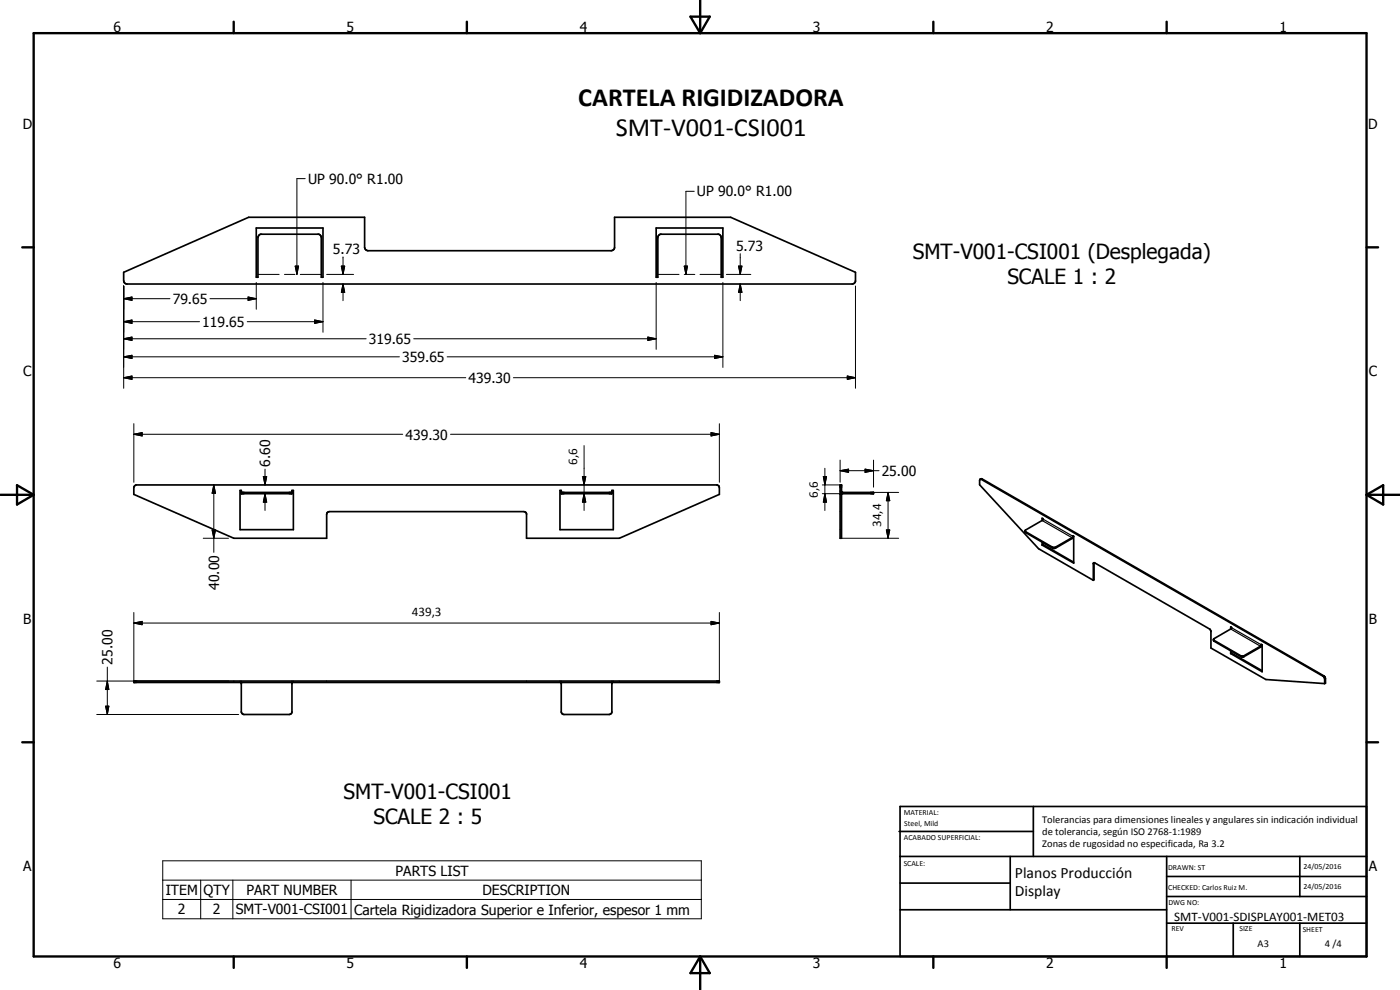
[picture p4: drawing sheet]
<svg xmlns="http://www.w3.org/2000/svg" width="420mm" height="297mm" viewBox="0 0 420 297" stroke-linecap="round" stroke-linejoin="round" font-family="sans-serif">
<g fill="none" stroke="#000" stroke-width=".51">
<path d="M76.9 68.4h20v14.8h-.5v-12.2l-.7-.7h-17.5l-.4 .2-.4 .8v11.9h-.5zM196.9 68.4h20v14.8h-.5v-11.9l-.2-.6-.5-.4h-17.5l-.4 .2-.4 .5v12.2h-.5zM37.1 81.7l37.5-16.5h34.8v9l.3 .6 .7 .4h73l.8-.4 .2-.4v-9.2h34.9l37.4 16.5v2.8l-.3 .5-.6 .2h-217.7l-.6-.2-.3-.4zM40.4 145.8l.6-.3h174.1l.7 .4 .1 2.4-30 13.2h-27.9v-7.4l-.8-.6h-58.4l-.6 .3-.2 .5v7.2h-27.8l-30-13.2v-2zM72 147.2h.4v.9h15.2v-.9h.4v11.7h-16zM72.4 147.7h15.2M168.1 147.2h.3v.9h15.2v-.9h.5v11.7h-16zM168.4 147.7h15.2M252.1 145.5h.4v16h-.4zM252.1 148.3h.4M252.5 147.5l.3 .2h9.4v.4l-9.7-.1M294.2 143.8l-.2 1.7 17.7 19.1 16.4 9.5"/>
<path d="M294.2 143.8l.5-.1 102.6 59.1 .5 .8v1.4l-.3 .1M294.2 143.8l102.9 59.1 .4 .7v1.5M307.6 159.3l8.7 5 5.4-3 .3-.5 .2 .1v8.1l-9.5-5.5M307.6 159.3l.1 .5 8.4 4.7h.7l4.9-2.9 .5-.7M312.7 155.5l.3 .1-.3 .6zM312.7 156.2l-5.1 3.1M312.7 162.7v.8M313 162.8v.6M313 163.4l-.3 .1M313 163.4l9.2 5.3M328.1 174.1v-5.1l.2-.2 34.8 20 .3 .6v5l16.5 9.5 17.6 1.2M328.4 168.8l-.1 5.1-.2 .2"/>
<path d="M364.2 191.9l8.5 4.9h.6l5.1-3 .1-.5 .3 .2v8l-9.5-5.4M364.2 191.9l.2 .5 8.5 4.7 5.4-2.9 .4-.7M369.3 188.1l.3 .1-.3 .5zM369.3 195.2v.9M369.3 188.7l-5.1 3.2M369.6 195.4v.6M369.6 196l-.3 .1M369.6 196l9.2 5.3M40.2 204.3h175.7v.5h-175.7zM72.4 204.8v8.8l.3 .5 .5 .3 14-.2 .4-.6v-8.8M168.4 204.8v8.8l.3 .5 .5 .3h13.6l.6-.3 .2-.5v-8.8M269.8 249.5h40.3"/>
<path d="M270.1 242h140v45h-140zM270.1 257h140M303.2 257v16M310.1 242v15M350.1 257v30M390.1 257v12M270.1 265h33.1M270.1 273h80M350.1 277h60M350.1 269h60M350.1 263h60M370.1 277v10"/>
<path d="M390.1 277v10"/>
</g>
<g fill="none" stroke="#000" stroke-width=".3">
<path d="M91.6 53.6h-2.5v28.7M208.4 57.4h-2.5v24.9M88.6 79.8h1l-.5 2.5zM102.4 79.8h1.1l-.6 2.5zM102.9 77.1v5.2M205.3 79.8h1l-.4 2.5zM221.6 79.8h1.1l-.5 2.5zM222.2 76.1v6.2M37.1 96.5l2.5-.5v1zM37.1 89.6l2.5-.5v1zM37.1 85.8v30.7M37.1 96.5h22.8"/>
<path d="M37.1 89.6h13.9M63 89.6h13.9M74.2 96.5h22.7M74.5 89.1l2.4 .5-2.4 .5zM76.9 84.8v8M77.4 82.3h6.4M85.4 82.3h3.1M90.1 82.3h6.3M94.4 96l2.5 .5-2.5 .5zM96.9 84.8v14.9M98 82.3h8.1M102.9 85.2l.6 2.5h-1.1z"/>
<path d="M102.9 85.2v5M196.9 84.8v20M197.4 82.3h6.4M205.3 82.3h3.2M210.1 82.3h6.3M216.9 84.8v25.4M218 82.3h7.3M222.2 85.2l.5 2.5h-1.1zM222.2 85.2v5M256.7 85.8v30.7M37.1 107.1l2.5-.5v1zM37.1 101.6l2.5-.5v1.1z"/>
<path d="M37.1 113.3l2.5-.5v1zM37.1 107.1h82.8M37.1 101.6h72.8M37.1 113.3h102.7M124.2 101.6h72.7M134.2 107.1h82.7M154.1 113.3h102.6M194.4 101.1l2.5 .5-2.5 .6zM214.4 106.6l2.5 .5-2.5 .5zM254.3 112.8l2.4 .5-2.4 .5zM40.2 130.3l2.5-.5v1zM40.2 130.3h80.7"/>
<path d="M40.2 127.1v17.6M135.2 130.3h80.7M175.3 133.7v19.5M213.4 129.8l2.5 .5-2.5 .5zM215.9 127.1v17.6M252.1 138v6.7M262.2 138v8.2M63.7 159h1l-.5 2.5zM64.2 145.5l.5 2.5h-1zM64.2 145.5v20.2M79 143h1l-.5 2.5zM79.5 148.1l.5 2.6h-1z"/>
<path d="M79.5 140.8v4.7M79.5 148.1v5.1M174.8 143h1l-.5 2.5zM175.3 148.1l.5 2.6h-1zM246.8 145.5h5.3M246.8 148.1h6.1M247.1 143h1l-.5 2.5zM247.6 148.1l.5 2.6h-1zM247.6 140.5v12.7M252.1 141.2l2.6-.4v.9zM252.1 141.2h11.7M259.6 140.8l2.6 .4-2.6 .5z"/>
<path d="M262.2 147.7h7.5M266 159h1l-.5 2.5zM266.5 147.7l.5 2.5h-1zM266.5 147.7v13.8M61 161.5h7.6M252.5 161.5h17.2M40.2 186.9l2.5-.5v1.1zM40.2 183.8v20.5M40.2 186.9h175.7M213.4 186.4l2.5 .5-2.5 .6zM215.9 183.8v20.5M29 204.3h39.6"/>
<path d="M29 214.4h42.6M31.7 211.9h1l-.5 2.5zM32.2 204.3l.5 2.6h-1zM32.2 200.2v14.2M48.8 258.3h161.7v17.4h-161.7zM48.8 264.1h161.7M48.8 269.9h161.7M60.2 264.1v11.6M69.9 264.1v11.6M105.4 264.1v11.6"/>
</g>
<g fill="#000">
<circle cx="72.4" cy="147.7" r=".25"/>
<circle cx="87.6" cy="147.7" r=".25"/>
<circle cx="168.4" cy="147.7" r=".25"/>
<circle cx="183.6" cy="147.7" r=".25"/>
<circle cx="72.4" cy="204.8" r=".25"/>
<circle cx="87.6" cy="204.8" r=".25"/>
<circle cx="168.4" cy="204.8" r=".25"/>
<circle cx="183.6" cy="204.8" r=".25"/>
</g>
<g fill="none" stroke="#000" stroke-width=".35">
<path d="M252.1 153.5h.2M252.1 147.4l.1 .2M252.1 147.2h.2M252.1 158.9h.2M252.2 147.6h.1M252.3 147.9l.2 .1M252.4 153.5h.1M252.4 147.2h.1M252.4 158.9h.1M294.7 143.7l-.2 .1M307.8 159.6v.2M312.7 156.2l9 5.1v.3"/>
<path d="M313 155.7l9.1 5.1M315.8 164.2v.3M316.8 164.2v.3M328.3 169l-.2 .2M364.4 192.2v.2M369.3 188.7l9 5.2v.3M369.6 188.3l9.1 5.1M372.4 196.8v.2M373.3 196.8v.2M70.2 204.3v.2M70.2 204.6v.2M72 204.3v.2"/>
<path d="M72 204.6v.2M72.4 204.3v.2M72.4 204.6v.2M87.6 204.3v.2M87.6 204.6v.2M88 204.3v.2M88 204.6v.2M98 204.3v.2M98 204.6v.2M158 204.3v.2M158 204.6v.2M168.1 204.3v.2"/>
<path d="M168.1 204.6v.2M168.4 204.3v.2M168.4 204.6v.2M183.6 204.3v.2M183.6 204.6v.2M184.1 204.3v.2M184.1 204.6v.2M185.9 204.3v.2M185.9 204.6v.2M397.3 202.8l-.2 .1M397.8 203.6l-.3 .1"/>
</g>
<g fill="none" stroke="#000" stroke-width=".71">
<path d="M10.1 9.9h400v277.1h-400zM70.1 6.5v3.4M140.1 6.5v3.4M207.2 5h5.8l-2.9 4.9zM210.1 0v9.9M280.1 6.5v3.4M350.1 6.5v3.4M6.7 74.2h3.4M410.1 74.2h3.5M.1 148.5h10M5.1 145.6l5 2.9-5 2.9zM410.1 148.5h10"/>
<path d="M410.1 148.5l5-2.9v5.8zM6.7 222.7h3.4M410.1 222.7h3.5M70.1 287v3.4M140.1 287v3.4M210.1 287v10M210.1 287l2.9 5h-5.8zM280.1 287v3.4M350.1 287v3.4"/>
</g>
<g fill="#000">
<path d="M88.6 79.8h1l-.5 2.5zM102.4 79.8h1.1l-.6 2.5zM205.3 79.8h1l-.4 2.5zM221.6 79.8h1.1l-.5 2.5zM37.1 96.5l2.5-.5v1zM37.1 89.6l2.5-.5v1zM74.5 89.1l2.4 .5-2.4 .5zM94.4 96l2.5 .5-2.5 .5zM102.9 85.2l.6 2.5h-1.1zM222.2 85.2l.5 2.5h-1.1zM37.1 107.1l2.5-.5v1zM37.1 101.6l2.5-.5v1.1z"/>
<path d="M37.1 113.3l2.5-.5v1zM194.4 101.1l2.5 .5-2.5 .6zM214.4 106.6l2.5 .5-2.5 .5zM254.3 112.8l2.4 .5-2.4 .5zM40.2 130.3l2.5-.5v1zM213.4 129.8l2.5 .5-2.5 .5zM63.7 159h1l-.5 2.5zM64.2 145.5l.5 2.5h-1zM79 143h1l-.5 2.5zM79.5 148.1l.5 2.6h-1zM174.8 143h1l-.5 2.5zM175.3 148.1l.5 2.6h-1z"/>
<path d="M247.1 143h1l-.5 2.5zM247.6 148.1l.5 2.6h-1zM252.1 141.2l2.6-.4v.9zM259.6 140.8l2.6 .4-2.6 .5zM266 159h1l-.5 2.5zM266.5 147.7l.5 2.5h-1zM40.2 186.9l2.5-.5v1.1zM213.4 186.4l2.5 .5-2.5 .6zM31.7 211.9h1l-.5 2.5zM32.2 204.3l.5 2.6h-1z"/>
</g>
<g font-size="7.9">
<text x="173.5" y="31.8">CARTELA RIGIDIZADORA</text>
<text x="184.8" y="40.8">SMT-V001-CSI001</text>
</g>
<g font-size="6.3">
<text x="273.9" y="77.8">SMT-V001-CSI001 (Desplegada)</text>
<text x="302.3" y="85.3">SCALE 1 : 2</text>
<text x="103.1" y="239.6">SMT-V001-CSI001</text>
<text x="112" y="247.2">SCALE 2 : 5</text>
</g>
<g font-size="4.7">
<text x="304.6" y="263.5">Planos Producción</text>
<text x="304.6" y="268.9">Display</text>
</g>
<g font-size="4.2">
<text x="34" y="9.6">6</text>
<text x="104" y="9.6">5</text>
<text x="174" y="9.6">4</text>
<text x="244" y="9.6">3</text>
<text x="314" y="9.6">2</text>
<text x="384" y="9.6">1</text>
<text x="6.8" y="38.7">D</text>
<text x="410.6" y="38.7">D</text>
<text x="92.4" y="55.2">UP 90.0° R1.00</text>
<text x="209.2" y="58.9">UP 90.0° R1.00</text>
<text x="99.9" y="76.3">5.73</text>
<text x="220.9" y="75.3">5.73</text>
<text x="51.8" y="91.2">79.65</text>
<text x="60.7" y="98.1">119.65</text>
<text x="110.7" y="103.2">319.65</text>
<text x="7" y="112.9">C</text>
<text x="120.7" y="108.6">359.65</text>
<text x="410.8" y="112.9">C</text>
<text x="140.6" y="114.9">439.30</text>
<text x="121.7" y="131.9">439.30</text>
<text x="81.1" y="140" transform="rotate(-90 81.1 140)">6.60</text>
<text x="264.6" y="142.8">25.00</text>
<text x="65.7" y="177" transform="rotate(-90 65.7 177)">40.00</text>
<text x="7" y="187.1">B</text>
<text x="410.8" y="187.1">B</text>
<text x="33.7" y="199.4" transform="rotate(-90 33.7 199.4)">25.00</text>
<text x="7" y="261.4">A</text>
<text x="118.7" y="262.8">PARTS LIST</text>
<text x="410.8" y="261.4">A</text>
<text x="49.8" y="268.5">ITEM</text>
<text x="61.1" y="268.5">QTY</text>
<text x="73.9" y="268.5">PART NUMBER</text>
<text x="144.8" y="268.5">DESCRIPTION</text>
<text x="53.4" y="274.4">2</text>
<text x="63.9" y="274.4">2</text>
<text x="70.8" y="274.4">SMT-V001-CSI001</text>
<text x="106.2" y="274.4">Cartela Rigidizadora Superior e Inferior, espesor 1 mm</text>
<text x="34" y="290.4">6</text>
<text x="104" y="290.4">5</text>
<text x="174" y="290.4">4</text>
<text x="244" y="290.4">3</text>
<text x="314" y="290.4">2</text>
<text x="384" y="290.4">1</text>
</g>
<g font-size="3.9">
<text x="173.2" y="139.4" transform="rotate(-90 173.2 139.4)">6,6</text>
<text x="245.5" y="149.4" transform="rotate(-90 245.5 149.4)">6,6</text>
<text x="264.4" y="158.1" transform="rotate(-90 264.4 158.1)">34,4</text>
<text x="123.6" y="184.9">439,3</text>
<text x="352.4" y="276.3">SMT-V001-SDISPLAY001-MET03</text>
</g>
<g font-size="3.1">
<text x="312.7" y="246.8">Tolerancias para dimensiones lineales y angulares sin indicación individual</text>
<text x="312.7" y="250.4">de tolerancia, según ISO 2768-1:1989</text>
<text x="312.7" y="254">Zonas de rugosidad no especificada, Ra 3.2</text>
<text x="377.4" y="284.1">A3</text>
<text x="397.6" y="284.2">4 /4</text>
</g>
<g font-size="2.4">
<text x="271.2" y="244.4">MATERIAL:</text>
<text x="271.3" y="252">ACABADO SUPERFICIAL:</text>
<text x="271.4" y="247.9">Steel, Mild</text>
<text x="271.2" y="259.7">SCALE:</text>
<text x="350.6" y="260.9">DRAWN: ST</text>
<text x="391.2" y="260.6">24/05/2016</text>
<text x="350.6" y="267">CHECKED: Carlos Ruiz M.</text>
<text x="391.2" y="266.7">24/05/2016</text>
<text x="350.6" y="271.4">DWG NO:</text>
<text x="351.6" y="279.3">REV</text>
<text x="372" y="279.4">SIZE</text>
<text x="391" y="279.6">SHEET</text>
</g>
</svg>
